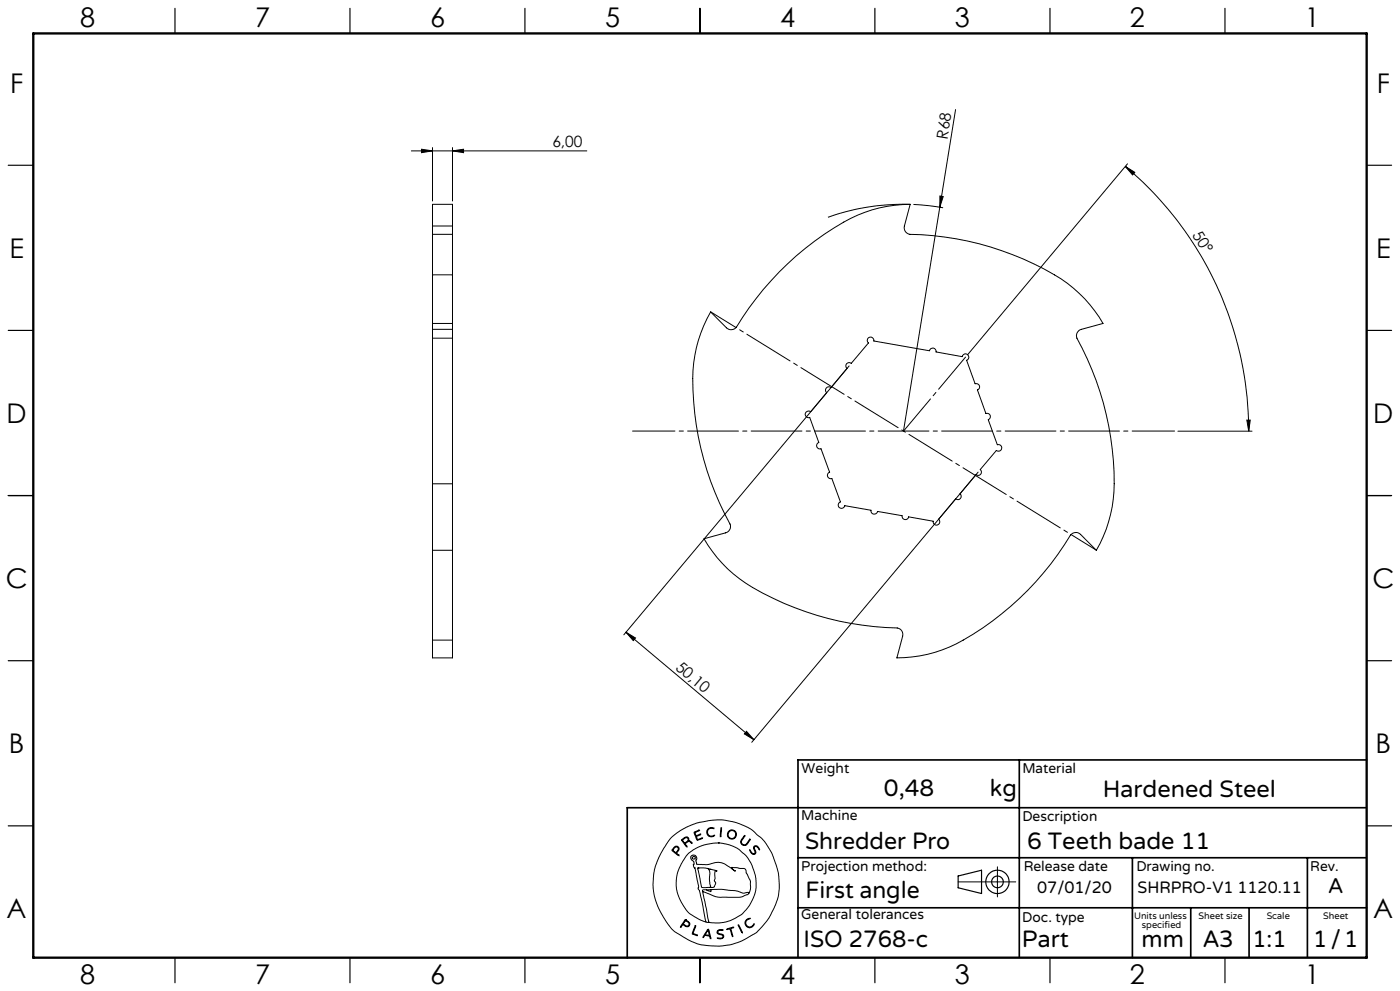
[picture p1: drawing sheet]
<svg xmlns="http://www.w3.org/2000/svg" width="420mm" height="297mm" viewBox="0 0 420 297" stroke-linecap="round" stroke-linejoin="round" font-family="sans-serif">
<g fill="none" stroke="#000" stroke-width=".3">
<path d="M286.7 32.8l-15.7 96.4M123.4 45.2h52.6M126.5 44.7l3.3 .5-3.3 .6zM129.8 44.2v16.1M135.7 45.2l3.4-.5v1.1zM135.7 44.2v16.1M282 58.7l1 .2-1.1 3.2zM337.6 49.9l2.8 1.7-.6 .8zM337.6 49.9a103.5 103.5 0 0 1 37 79.3M338.2 49.1l-47.9 57.2M129.8 70.2v12.2M129.8 67.7v2.5"/>
<path d="M129.8 67.7v-6.5h5.9v6.5M129.8 70.2h5.9M129.8 67.7h5.9M135.7 70.2v12.2M135.7 67.7v2.5M273 61.2a67.8 67.8 0 0 0-24.6 3.9M274 61.3l8.9 1M129.8 82.4v14.5M129.8 98.7v2.6M129.8 96.9v1.8M129.8 98.7h5.9M129.8 96.9h5.9"/>
<path d="M129.8 82.4h5.9M135.7 82.4v14.5M135.7 98.7v2.6M135.7 96.9v1.8M213.2 93.5l4.7 4.7a2.01 2.01 0 0 0 3-.1 88.4 88.4 0 0 1 36.4-33.6 39.5 39.5 0 0 1 15.8-3.3l-1.8 6.5a1.99 1.99 0 0 0 1.6 2.5 87.8 87.8 0 0 1 47.3 14.7 39.7 39.7 0 0 1 10.7 12l-6.5 1.8a1.98 1.98 0 0 0-1.3 2.6 88.2 88.2 0 0 1 10.9 48.3 40 40 0 0 1-5.1 15.3l-4.7-4.7a2.05 2.05 0 0 0-3 .1 88 88 0 0 1-36.4 33.6 39.5 39.5 0 0 1-15.7 3.3l1.7-6.5a1.97 1.97 0 0 0-1.6-2.5 88.2 88.2 0 0 1-47.3-14.7 39.7 39.7 0 0 1-10.7-12l6.5-1.8a1.98 1.98 0 0 0 1.3-2.6 88.2 88.2 0 0 1-10.9-48.3 40 40 0 0 1 5.1-15.3zM129.8 101.3v43.7M129.8 101.3h5.9M135.7 101.3v43.7M248 117.7a1 1 0 0 1-.1-1.4 1 1 0 0 1 1.4-.1l4.8-5.8a.99 .99 0 0 1-.1-1.4 .99 .99 0 0 1 1.4-.1l5.1-6.1a1 1 0 0 1 .3-1.7 1 1 0 0 1 1.3 1.1l16.7 2.9a1 1 0 0 1 1.2-.8 1 1 0 0 1 .8 1.2l7.8 1.4a1 1 0 0 1 1.7-.6 1 1 0 0 1-.3 1.7l2.5 7a1 1 0 0 1 1.3 .6 1 1 0 0 1-.6 1.3l2.6 7a1 1 0 0 1 1.3 .6 1 1 0 0 1-.6 1.3l2.7 7.5a1 1 0 0 1 1.3 1.1 1 1 0 0 1-1.6 .6l-4.8 5.7a.99 .99 0 0 1 .1 1.4 .99 .99 0 0 1-1.4 .1l-4.8 5.8a1 1 0 0 1 .1 1.4 1 1 0 0 1-1.4 .1l-5.1 6.1a1 1 0 0 1-.3 1.7 1 1 0 0 1-1.3-1.1l-7.4-1.3a1 1 0 0 1-1.2 .8 1 1 0 0 1-.8-1.2l-7.3-1.2a1 1 0 0 1-1.2 .8 1 1 0 0 1-.8-1.2l-7.9-1.4a1 1 0 0 1-1.6 .6 1 1 0 0 1 .3-1.7l-2.5-7a.99 .99 0 0 1-1.3-.6 .99 .99 0 0 1 .6-1.3l-2.6-7a1.01 1.01 0 0 1-1.3-.6 1.01 1.01 0 0 1 .6-1.3l-2.7-7.5a1.01 1.01 0 0 1-1.3-1.1 1.01 1.01 0 0 1 1.6-.6M254.7 109.7l-67.6 80.5M353.4 129.2h22.2M374.1 125.9h1l-.5 3.3z"/>
<path d="M129.8 145v19.9M129.8 145h5.9M135.7 145v19.9M293.4 141.5l-67.9 81M129.8 164.9v26.9M129.8 164.9h5.9M135.7 164.9v26.9M129.8 191.8v5.4h5.9v-5.4M129.8 191.8h5.9M187.8 189.5l38.4 32.2M187.8 189.5l2.8 1.7-.6 .8zM223.9 219.2l2.3 2.5-2.9-1.7z"/>
<path d="M201.3 251.1l2.8-2.2 4.5-2.1 4.8-1 3.2-.1 3.7 .7 3.3 1.2 2 1.1 2.8 2.4 1.5 1.8 1.8 3.2 1.8 5.3 .3 3.5-.2 3-.8 2.8-1.7 3.7-1.8 2.5a16.5 16.5 0 0 1-6.7 5l-3.3 1.2-2.9 .4h-3.4l-2.9-.4-3.7-1.5-3.8-2.3-1.1-.9-1.2-1.6-2.3-3.7-1.2-2.8-.6-2.2-.3-3.1 .3-3.5 .9-3.2 2-4zM202 254.1l.7-.5 .6 .1 .4 .6-.1 .6a.64 .64 0 0 0-.3 1.1l.4 .5-1.7-1.2a.52 .52 0 0 1-.4-.5 .52 .52 0 0 1 .4-.6zM202.4 254l.4-.2 .5 .1 .2 .5-.2 .4a.73 .73 0 0 1-.7 .6 .73 .73 0 0 1-.7-.7zM204.5 251.6l1.1-.7h.6l.4 .3 .1 .8 .6 .2 .3 .5-.8-.5-.6 .2a.61 .61 0 0 0-.6 .5 .61 .61 0 0 0 .5 .7l-.1 .3-1.5-2zM204.8 251.7l.8-.6h.6l.2 .6-.5 .6a.52 .52 0 0 1-.6 .3 .52 .52 0 0 1-.4-.5zM208.2 249.4l1.7-.6-1 .5a.57 .57 0 0 0-.2 .9 .57 .57 0 0 0 .9 0l.6-.2-.8 .5a.46 .46 0 0 0-.5 .4 .46 .46 0 0 0 .3 .5l.1 .2 1.5-.5-1.7 .7zM212.3 248.5l.8-.5 1 .2 .1 .2-.9-.2-.7 .3-.3 .5v.7l.1 .4 .6 .4 1.3-.2a.53 .53 0 0 1-.3 .5 .53 .53 0 0 1-.5 0l-.9-.2-.4-.4-.2-1zM215.5 252.6l2.7 .4 3 1.2 2.3 1.9 .9 1.2 1.3 2.2 1.1 3.8-.1 3.5-.8 2.5a11.7 11.7 0 0 1-8.9 7.2l-2.6 .1-1.7-.2M215.5 252.6l-4.1 .6-3.4 1.5-2.1 1.8-2.1 3.5-.5 1.4-.4 2 .1 3 .9 2.9 2 3.4a9.1 9.1 0 0 0 4 2.9l1.9 .8M215.5 252.6h.1M216.3 248.1h.2v.6l-.2 1.9-.2 .2zM223.3 250.5l.1-.1 .1 .2-1.1 1.6 .2 .7 .7 .3a3.3 3.3 0 0 0 1.7-1.7v.2l-1 1.5-.4 .2-.7-.1-.6-.5-.1-.6z"/>
<path d="M224.9 254.7l.7 .9 .5 .3 .4-.3-.4-1.4 .2-.6h.9l.7 1-.1 .1-.9-1-.5 .1-.1 .4 .5 1.4-.6 .5-.9-.5zM299.2 259.8v9M205.6 275.6l-1.4 2-.1 .2h.2a.69 .69 0 0 1 .6-.6 .69 .69 0 0 1 .8 .4l.9 .1 .3-.9-1.3-1.2M205.6 275.6h.1M205.6 275.9l-.3 .5M205.7 275.9l1 .9-.1 .6-.6 .1a.7 .7 0 0 1-.9-.9l.2-.2M205.7 275.9h.1M208.5 277.5l.2-.1v.2l-.5 1.4a.56 .56 0 0 0-.2 .7 .56 .56 0 0 0 .7 .3l.5 .4-1.6-.6zM209.3 260.2l2.3-.1 3.1 .8 .4 .3a.35 .35 0 0 0-.5-.2 .35 .35 0 0 0-.1 .5v1.8l-.2 .7 .4 .8-.4 1-.5 .2h-2.6a.85 .85 0 0 1-.8-.2 .85 .85 0 0 1-.1-.9zM209.4 260.1h.1M210.8 267.2l1.9 9.2M210.8 267.2l3.7 1.5 1.3 .2h6.3l2.1-.8 .4-.3"/>
<path d="M211.8 276.4h.9M211.9 266.7h-1.1v.5M212.1 260.2a2.12 2.12 0 0 1 .8 2.7v1.9l.3 .9-.3 .2M212.3 278.6l.1-.1a4.3 4.3 0 0 1 .9 2.6v.2h-.2a.74 .74 0 0 0-.8-.8l-.2-.1a.82 .82 0 0 0-1.1 .6l-.1-.3zM212.3 278.9l.4 .9a.4 .4 0 0 1-.1 .6 .4 .4 0 0 1-.6-.2l-.4-.1zM212.4 278.9h.1M212.7 276.4h.1M213 260.6h.1M213.3 266.6l3.2-.1 4.2 .4 2.3 .8 1.1-.2a.3 .3 0 0 1 .4-.1 .3 .3 0 0 1 .1 .4M213.3 266.6v.6l-1.4-.5M213.3 266.6l-1.4 .1M215.3 278.9l.6-.3 1 .1v.2h-1.4l-.2 .6 .3 .2 1.4 .5 .1 .5-.2 .4-.6 .3-1.1-.2h1.1l.6-.5-.3-.5-1.4-.5-.1-.4z"/>
<path d="M218 278.4l2.1-.5-.8 .4 .5 2.4-.8-2.3-.8 .2zM221.5 277.2l1.2 2.2v.2zM221.5 277.1h.1M224 275.6l.7-.4 .3 .1-.8 .4-.4 .6v.6l.5 .7 .9 .2 .9-.9a.41 .41 0 0 1 .1 .5 .41 .41 0 0 1-.4 .2l-1 .5-.9-.5-.4-1.1zM224.6 267.8l.5-1.4v-2.3l-1.7-3.8-3.9-.3 .3 .5 .8 .6h-.1l-3.1-2.2-1.7-.5-3.6 .7-3-.1-.3-.9 .3-.8-.3-.7-.6-.3-.7 .1-.3 .4v.4l1 1.1-.1 1.4 .4 .5 1.1 5.4-.2 .8 .4 .4 .3 1.1 1.7 8.5M287.4 264.3h17.3"/>
<circle cx="208.1" cy="257.1" r=".44"/>
<circle cx="219.5" cy="250.1" r="1.17"/>
<circle cx="219.6" cy="250.1" r="1.38"/>
</g>
<g fill="none" stroke="#000" stroke-width=".35">
<path d="M52.5 2.5v7.5M105 2.5v7.5M157.5 2.5v7.5M210 2.5v7.5M262.5 2.5v7.5M315 2.5v7.5M367.5 2.5v7.5M2.5 49.5h7.5M410 49.5h7.5M2.5 99h7.5M410 99h7.5M2.5 148.5h7.5"/>
<path d="M410 148.5h7.5M2.5 198h7.5M410 198h7.5M2.5 247.5h7.5M410 247.5h7.5M287.4 262.5l7.1-1.7v7l-7.1-1.7zM52.5 287v7.5M105 287v7.5M157.5 287v7.5M210 287v7.5M262.5 287v7.5M315 287v7.5"/>
<path d="M367.5 287v7.5"/>
<circle cx="299.2" cy="264.3" r="3.5"/>
<circle cx="299.2" cy="264.3" r="1.75"/>
</g>
<path d="M189.8 129.2h162.6" fill="none" stroke="#000" stroke-width=".3" stroke-dasharray="15.2 1.3 1.3 1.3" stroke-dashoffset="2.5"/>
<path d="M213.2 93.5l115.7 71.4" fill="none" stroke="#000" stroke-width=".3" stroke-dasharray="15.2 1.3 1.3 1.3" stroke-dashoffset="6.3"/>
<path d="M289.7 107l-18.6 22.2" fill="none" stroke="#000" stroke-width=".3" stroke-dasharray="15.2 1.3 1.3 1.3" stroke-dashoffset="2.7"/>
<path d="M305.8 227.7v59.2M410 227.7h-170.6v59.2M239.4 257.1h170.3M339.7 257.1v29.9M392.2 257.1v29.8M409.7 242.1h-221.5v45M239.4 272.1h170.6M357.2 272.1v14.8M374.7 272.1v14.8" fill="none" stroke="#000" stroke-width=".5"/>
<path d="M10 10h400v277h-400z" fill="none" stroke="#000" stroke-width=".7"/>
<g fill="#000">
<path d="M282 58.7l1 .2-1.1 3.2z"/>
<path d="M126.5 44.7l3.3 .5-3.3 .6zM135.7 45.2l3.4-.5v1.1z"/>
<path d="M374.1 125.9h1l-.5 3.3zM337.6 49.9l2.8 1.7-.6 .8z"/>
<path d="M187.8 189.5l2.8 1.7-.6 .8zM223.9 219.2l2.3 2.5-2.9-1.7z"/>
</g>
<g font-size="8.1">
<text x="24" y="8">8</text>
<text x="76.5" y="8">7</text>
<text x="129" y="8">6</text>
<text x="181.5" y="8">5</text>
<text x="234" y="8">4</text>
<text x="286.5" y="8">3</text>
<text x="339" y="8">2</text>
<text x="391.5" y="8">1</text>
<text x="3" y="27.7">F</text>
<text x="413" y="27.7">F</text>
<text x="2.8" y="77.2">E</text>
<text x="412.8" y="77.2">E</text>
<text x="2" y="126.7">D</text>
<text x="412" y="126.7">D</text>
<text x="1.7" y="176.2">C</text>
<text x="411.7" y="176.2">C</text>
<text x="2.7" y="225.7">B</text>
<text x="412.7" y="225.7">B</text>
<text x="2" y="275.2">A</text>
<text x="412" y="275.2">A</text>
<text x="24" y="295">8</text>
<text x="76.5" y="295">7</text>
<text x="129" y="295">6</text>
<text x="181.5" y="295">5</text>
<text x="234" y="295">4</text>
<text x="286.5" y="295">3</text>
<text x="339" y="295">2</text>
<text x="391.5" y="295">1</text>
</g>
<g font-size="7.1">
<text x="265.2" y="238.5">0,48</text>
<text x="297" y="238.5">kg</text>
<text x="330.8" y="239">Hardened Steel</text>
<text x="241.5" y="254.4">Shredder Pro</text>
<text x="308.1" y="254.4">6 Teeth bade 11</text>
<text x="241.6" y="269.2">First angle</text>
<text x="241.1" y="283.7">ISO 2768-c</text>
<text x="306.6" y="283.9">Part</text>
<text x="342.5" y="283.9">mm</text>
<text x="360.9" y="283.8">A3</text>
<text x="375.7" y="283.9">1:1</text>
<text x="393.9" y="283.9">1/1</text>
</g>
<text font-size="6.3" x="398.5" y="267.7">A</text>
<g font-size="4.9">
<text x="311.2" y="267.6">07/01/20</text>
<text x="341.3" y="267.6">SHRPRO-V1 1120.11</text>
</g>
<g font-size="4.7">
<text x="284.2" y="41.8" transform="rotate(-81 284.2 41.8)">R68</text>
<text x="165.7" y="44.2">6,00</text>
<text x="357.6" y="70.4" transform="rotate(58 357.6 70.4)">50°</text>
<text x="202.4" y="200.4" transform="rotate(40 202.4 200.4)">50,10</text>
</g>
<g font-size="4.2">
<text x="240.5" y="231.7">Weight</text>
<text x="306.7" y="231.7">Material</text>
<text x="240.4" y="245.9">Machine</text>
<text x="306.7" y="246.1">Description</text>
<text x="240.4" y="261.1">Projection method:</text>
<text x="307.1" y="261">Release date</text>
<text x="340.9" y="261">Drawing no.</text>
<text x="393.1" y="261">Rev.</text>
<text x="240.4" y="275.6">General tolerances</text>
<text x="306.7" y="276.2">Doc. type</text>
</g>
<g font-size="2.8">
<text x="340.2" y="275.3">Units unless</text>
<text x="359.6" y="275.3">Sheet size</text>
<text x="380" y="275.3">Scale</text>
<text x="396.9" y="275.3">Sheet</text>
<text x="342.6" y="278.2">specified</text>
</g>
</svg>
